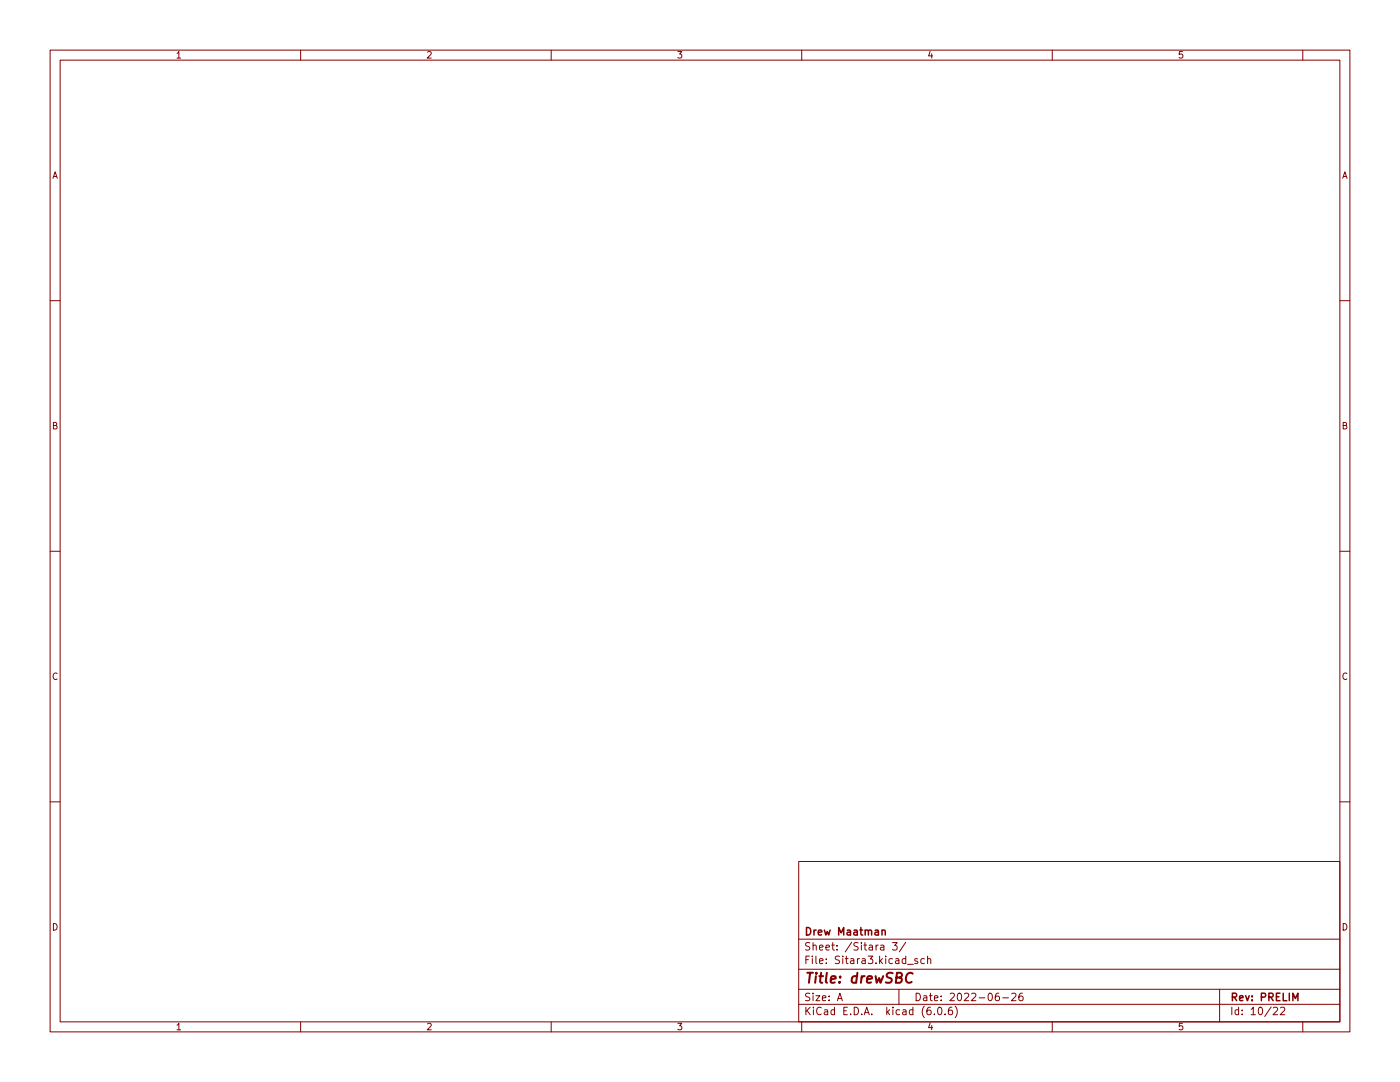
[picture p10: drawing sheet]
<svg xmlns="http://www.w3.org/2000/svg" width="279mm" height="216mm" viewBox="0 0 279 216" stroke-linecap="round" stroke-linejoin="round" font-family="sans-serif">
<g fill="none" stroke="#840000" stroke-width=".2">
<path d="M10 10h259.4v195.9h-259.4zM12 12h255.4v191.9h-255.4zM60 10v2M110 10v2M160 10v2M210 10v2M260 10v2M10 60h2M267.4 60h2M10 110h2M267.4 110h2M10 160h2"/>
<path d="M267.4 160h2M159.4 171.9h108v32h-108zM159.4 197.4h108M159.4 193.4h108M159.4 187.4h108M167.1 199.7l.5-1.5 .5 1.5M167.3 199.2h.7M175.8 188.7h.5l.1 .9M176.4 188.9l-.5 .1-.2 .2 .2 .4 .5-.1M178.1 188.1h.9l-.5 .6 .5 .1v.6l-.2 .2-.7-.2M179.4 197.4v3M180.8 188l-1.3 1.9"/>
<path d="M181.1 192.4h1.2M183.1 191.4l-.3-.1-.3 .2 .1 .2 .5 .2v.3h-.6M184.5 191.4l-.5-.1-.2 .3 .1 .6h.6M185.1 191.4l.2-.1 .4 .1 .1 .9M185.1 190.8v1.5M199.3 198.2h-.4a1.01 1.01 0 0 0 0 1.5l.5-.2 .1-.5-.3-.3h-.3l-.3 .3M200.1 199.1h1.2M201.9 198.3l.6-.1 .3 .4-1 1.1h1M204 198.2h-.4a1.01 1.01 0 0 0 0 1.5l.5-.2 .1-.5-.3-.3-.4 .1-.2 .2M243.4 197.4v6.5M60 203.9v2M110 203.9v2"/>
<path d="M159.4 200.4h108M160 203.9v2M186.5 202.3v.2M187.3 201h.2a.8 .8 0 0 1 .5 .7 .8 .8 0 0 1-.5 .8 1 1 0 0 1-.2-1.5zM188.6 202.3v.2M190 201h-.5a1.01 1.01 0 0 0 0 1.5l.5-.2 .1-.5-.3-.3h-.3l-.2 .3M190.6 200.8a1.72 1.72 0 0 1 0 2.2M210 203.9v2M254.1 201.1l.6-.1 .3 .4-1 1.1h1M255.5 201.1l.6-.1 .2 .1 .1 .3-.9 1.1h.9M260 203.9v2"/>
</g>
<path d="M176 185.7l.2-.1 .4 .1 .1 .9M176 185.6v1M258 199.7v-1.5l.5 1 .5-1v1.5" fill="none" stroke="#840000" stroke-width=".3"/>
<path d="M182.1 194.3a.88 .88 0 0 0-1 0 .88 .88 0 0 0-.3 .9 .69 .69 0 0 0 .3 .8 .69 .69 0 0 0 .8-.1" fill="none" stroke="#840000" stroke-width=".4"/>
<text font-size="2.8" fill="#840000" x="160.4" y="196.2">Title: drewSBC</text>
<g font-size="2.1" fill="#840000">
<text x="160.4" y="189.7">Sheet: /Sitara 3/</text>
<text x="160.4" y="186.7">Drew Maatman</text>
<text x="160.4" y="192.4">File: Sitara3.kicad_sch</text>
<text x="160.4" y="202.5">KiCad E.D.A. kicad (6.0.6)</text>
<text x="160.4" y="199.7">Size: A</text>
<text x="182.4" y="199.7">Date: 2022-06-26</text>
<text x="245.4" y="199.7">Rev: PRELIM</text>
<text x="245.4" y="202.5">Id: 10/22</text>
</g>
<g font-size="1.8" fill="#840000">
<text x="35" y="11.6">1</text>
<text x="85" y="11.6">2</text>
<text x="135" y="11.6">3</text>
<text x="185" y="11.6">4</text>
<text x="235" y="11.6">5</text>
<text x="10.3" y="35.6">A</text>
<text x="267.7" y="35.6">A</text>
<text x="10.3" y="85.7">B</text>
<text x="267.7" y="85.7">B</text>
<text x="10.3" y="135.6">C</text>
<text x="267.7" y="135.6">C</text>
<text x="10.3" y="185.7">D</text>
<text x="267.7" y="185.7">D</text>
<text x="35" y="205.6">1</text>
<text x="85" y="205.6">2</text>
<text x="135" y="205.6">3</text>
<text x="185" y="205.6">4</text>
<text x="235" y="205.6">5</text>
</g>
</svg>
